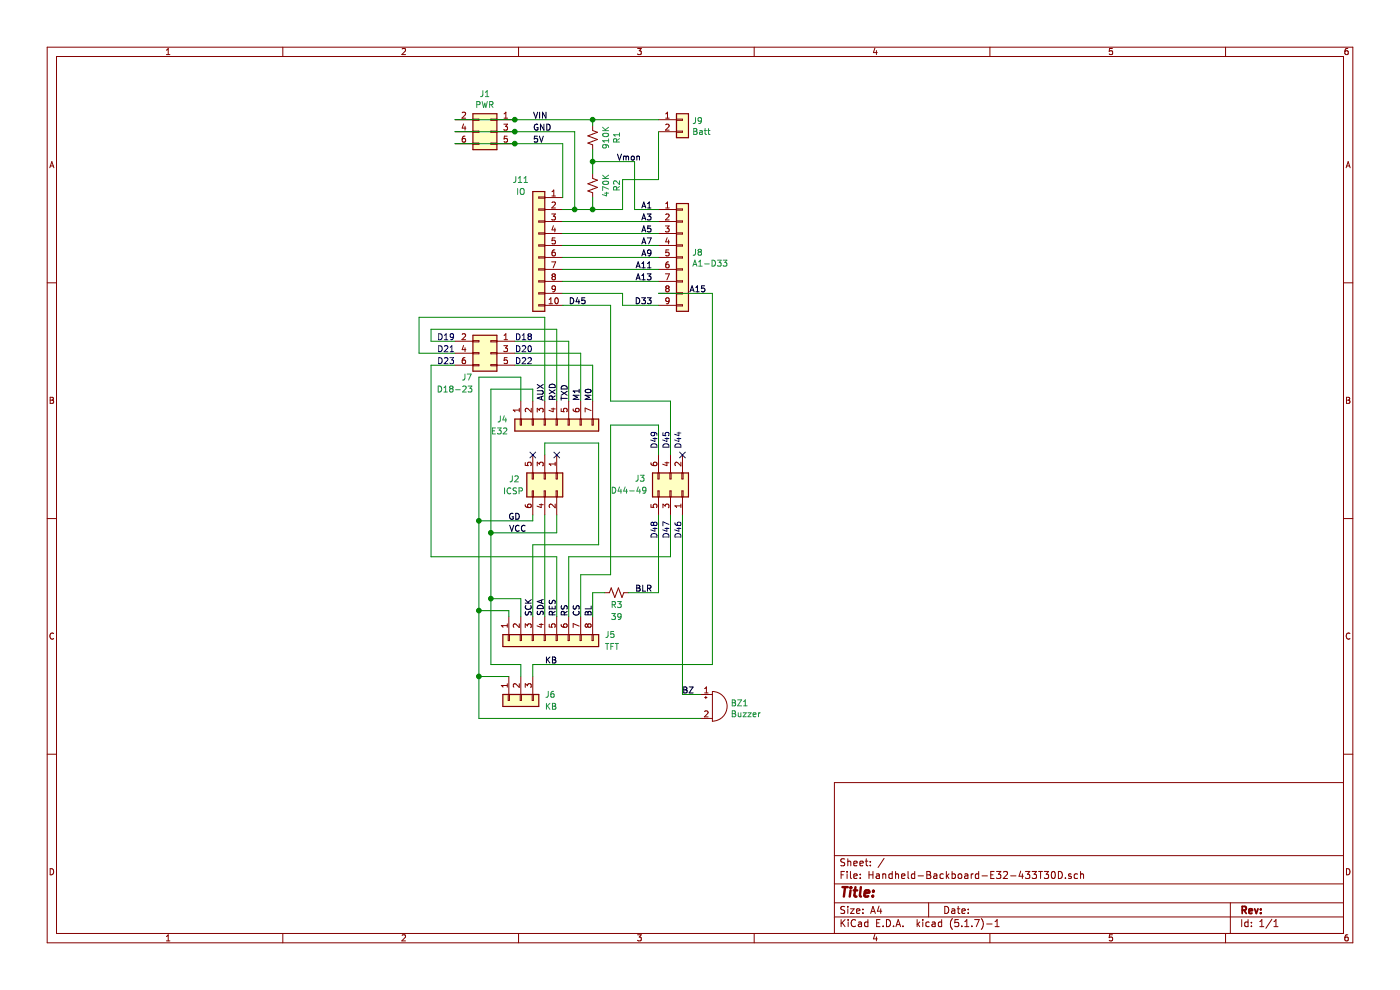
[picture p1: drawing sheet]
EESchema Schematic File Version 4
EELAYER 30 0
EELAYER END
$Descr A4 11693 8268
encoding utf-8
Sheet 1 1
Title ""
Date ""
Rev ""
Comp ""
Comment1 ""
Comment2 ""
Comment3 ""
Comment4 ""
$EndDescr
$Comp
L Connector_Generic:Conn_02x03_Odd_Even J1
U 1 1
P 4100 1100
F 0 "J1" H 4150 1417 50  0000 C CNN
F 1 "PWR" H 4150 1326 50  0000 C CNN
F 2 "Connector_PinSocket_2.54mm:PinSocket_2x03_P2.54mm_Vertical" H 4100 1100 50  0001 C CNN
F 3 "~" H 4100 1100 50  0001 C CNN
	1    4100 1100
	-1   0    0    -1  
$EndComp
$Comp
L Connector_Generic:Conn_02x03_Odd_Even J2
U 1 1
P 4550 4000
F 0 "J2" V 4550 3700 50  0000 L CNN
F 1 "ICSP" V 4650 3650 50  0000 L CNN
F 2 "Connector_PinHeader_2.54mm:PinHeader_2x03_P2.54mm_Vertical" H 4550 4000 50  0001 C CNN
F 3 "~" H 4550 4000 50  0001 C CNN
	1    4550 4000
	0    1    1    0   
$EndComp
Text Label 4450 1000 0    50   ~ 0
VIN
Text Label 4450 1100 0    50   ~ 0
GND
Text Label 4450 1200 0    50   ~ 0
5V
$Comp
L Connector_Generic:Conn_01x07 J4
U 1 1
P 4650 3550
F 0 "J4" V 4600 4050 50  0000 R CNN
F 1 "E32" V 4700 4100 50  0000 R CNN
F 2 "Connector_PinSocket_2.54mm:PinSocket_1x07_P2.54mm_Vertical" H 4650 3550 50  0001 C CNN
F 3 "~" H 4650 3550 50  0001 C CNN
	1    4650 3550
	0    -1   1    0   
$EndComp
$Comp
L Connector_Generic:Conn_01x08 J5
U 1 1
P 4550 5350
F 0 "J5" V 4500 4850 50  0000 R CNN
F 1 "TFT" V 4600 4850 50  0000 R CNN
F 2 "Connector_PinSocket_2.54mm:PinSocket_1x08_P2.54mm_Vertical" H 4550 5350 50  0001 C CNN
F 3 "~" H 4550 5350 50  0001 C CNN
	1    4550 5350
	0    -1   1    0   
$EndComp
$Comp
L Connector_Generic:Conn_01x03 J6
U 1 1
P 4350 5850
F 0 "J6" V 4300 5650 50  0000 R CNN
F 1 "KB" V 4400 5650 50  0000 R CNN
F 2 "Connector_PinSocket_2.54mm:PinSocket_1x03_P2.54mm_Vertical" H 4350 5850 50  0001 C CNN
F 3 "~" H 4350 5850 50  0001 C CNN
	1    4350 5850
	0    -1   1    0   
$EndComp
NoConn ~ 4650 3800
$Comp
L Device:R_Small_US R1
U 1 1
P 4950 1150
F 0 "R1" V 4745 1150 50  0000 C CNN
F 1 "910K" V 4836 1150 50  0000 C CNN
F 2 "Resistor_SMD:R_0805_2012Metric_Pad1.20x1.40mm_HandSolder" H 4950 1150 50  0001 C CNN
F 3 "~" H 4950 1150 50  0001 C CNN
	1    4950 1150
	-1   0    0    1   
$EndComp
$Comp
L Device:R_Small_US R3
U 1 1
P 5150 4950
F 0 "R3" V 5250 4950 50  0000 C CNN
F 1 "39" V 5350 4950 50  0000 C CNN
F 2 "Resistor_SMD:R_0805_2012Metric_Pad1.20x1.40mm_HandSolder" H 5150 4950 50  0001 C CNN
F 3 "~" H 5150 4950 50  0001 C CNN
	1    5150 4950
	0    1    1    0   
$EndComp
Text Label 4550 5000 3    50   ~ 0
SDA
Text Label 4650 5150 1    50   ~ 0
RES
Text Label 4750 5150 1    50   ~ 0
RS
Text Label 4850 5150 1    50   ~ 0
CS
Text Label 4950 5150 1    50   ~ 0
BL
Text Label 4450 5150 1    50   ~ 0
SCK
Text Label 4550 5550 0    50   ~ 0
KB
Text Label 5150 1350 0    50   ~ 0
Vmon
Text Label 4950 3350 1    50   ~ 0
M0
Text Label 4850 3350 1    50   ~ 0
M1
Text Label 4750 3350 1    50   ~ 0
TXD
Text Label 4650 3350 1    50   ~ 0
RXD
Text Label 4550 3350 1    50   ~ 0
AUX
$Comp
L Connector_Generic:Conn_01x02 J9
U 1 1
P 5700 1000
F 0 "J9" H 5780 992 50  0000 L CNN
F 1 "Batt" H 5780 901 50  0000 L CNN
F 2 "Connector_Wire:SolderWire-0.5sqmm_1x02_P4.6mm_D0.9mm_OD2.1mm" H 5700 1000 50  0001 C CNN
F 3 "~" H 5700 1000 50  0001 C CNN
	1    5700 1000
	1    0    0    -1  
$EndComp
Text Label 4250 4450 0    50   ~ 0
VCC
$Comp
L Device:R_Small_US R2
U 1 1
P 4950 1550
F 0 "R2" V 4745 1550 50  0000 C CNN
F 1 "470K" V 4836 1550 50  0000 C CNN
F 2 "Resistor_SMD:R_0805_2012Metric_Pad1.20x1.40mm_HandSolder" H 4950 1550 50  0001 C CNN
F 3 "~" H 4950 1550 50  0001 C CNN
	1    4950 1550
	-1   0    0    1   
$EndComp
Text Notes 5700 4500 1    50   ~ 0
D46
Text Notes 5600 4500 1    50   ~ 0
D47
Text Notes 5500 4500 1    50   ~ 0
D48
Text Notes 5500 3750 1    50   ~ 0
D49
$Comp
L Device:Buzzer BZ1
U 1 1
P 5950 5900
F 0 "BZ1" H 6102 5929 50  0000 L CNN
F 1 "Buzzer" H 6102 5838 50  0000 L CNN
F 2 "Buzzer_Beeper:MagneticBuzzer_PUI_AT-0927-TT-6-R" V 5925 6000 50  0001 C CNN
F 3 "~" V 5925 6000 50  0001 C CNN
	1    5950 5900
	1    0    0    -1  
$EndComp
Wire Wire Line
	4450 4300 4450 4350
Wire Wire Line
	4650 4300 4650 4450
Wire Wire Line
	4650 4650 4650 5150
Wire Wire Line
	4950 4950 4950 5150
Wire Wire Line
	5500 3550 5500 3800
NoConn ~ 4450 3800
Text Notes 5600 3750 1    50   ~ 0
D45
Text Notes 5700 3750 1    50   ~ 0
D44
$Comp
L Connector_Generic:Conn_02x03_Odd_Even J3
U 1 1
P 5600 4100
F 0 "J3" V 5700 3800 50  0000 L CNN
F 1 "D44-49" V 5600 3600 50  0000 L CNN
F 2 "Connector_PinSocket_2.54mm:PinSocket_2x03_P2.54mm_Vertical" H 5600 4100 50  0001 C CNN
F 3 "~" H 5600 4100 50  0001 C CNN
	1    5600 4100
	0    1    -1   0   
$EndComp
Text Label 5800 5800 2    50   ~ 0
BZ
$Comp
L Connector_Generic:Conn_01x10 J11
U 1 1
P 4500 2050
F 0 "J11" H 4650 2600 50  0000 C CNN
F 1 "IO" H 4650 2500 50  0000 C CNN
F 2 "Connector_PinSocket_2.54mm:PinSocket_1x10_P2.54mm_Vertical" H 4500 2050 50  0001 C CNN
F 3 "~" H 4500 2050 50  0001 C CNN
	1    4500 2050
	-1   0    0    -1  
$EndComp
Text Label 5450 1750 2    50   ~ 0
A1
Text Label 5900 2450 2    50   ~ 0
A15
Text Label 5450 1850 2    50   ~ 0
A3
Text Label 5450 1950 2    50   ~ 0
A5
Text Label 5450 2050 2    50   ~ 0
A7
Text Label 5450 2150 2    50   ~ 0
A9
Text Label 5450 2250 2    50   ~ 0
A11
Text Label 5450 2350 2    50   ~ 0
A13
Text Label 4900 2550 2    50   ~ 0
D45
Text Label 5450 4950 2    50   ~ 0
BLR
Text Label 4350 4350 2    50   ~ 0
GD
Text Label 5300 2550 0    50   ~ 0
D33
Wire Wire Line
	3800 1000 4300 1000
Wire Wire Line
	3800 1100 4300 1100
Connection ~ 4300 1000
Wire Wire Line
	5200 2550 5200 2450
Wire Wire Line
	3800 1200 4300 1200
Connection ~ 4300 1200
Wire Wire Line
	4300 1200 4700 1200
Wire Wire Line
	4300 1100 4800 1100
Connection ~ 4300 1100
Wire Wire Line
	4300 2950 4850 2950
Wire Wire Line
	3800 2950 3500 2950
Wire Wire Line
	4300 3050 4950 3050
Wire Wire Line
	4750 2850 4750 3350
Wire Wire Line
	4850 2950 4850 3350
Wire Wire Line
	4950 3050 4950 3350
Wire Wire Line
	4350 5000 4350 5150
Wire Wire Line
	4250 5100 4250 5150
Wire Wire Line
	4550 4300 4550 5150
Wire Wire Line
	4450 5150 4450 4550
Wire Wire Line
	5000 4550 5000 3700
Wire Wire Line
	5000 3700 4550 3700
Wire Wire Line
	4550 3700 4550 3800
Wire Wire Line
	5600 4300 5600 4650
Wire Wire Line
	5500 4300 5500 4950
Wire Wire Line
	4350 5550 4350 5650
Wire Wire Line
	4450 5650 4450 5550
Wire Wire Line
	4950 4950 5050 4950
Wire Wire Line
	5600 3350 5600 3800
Wire Wire Line
	4300 1000 4950 1000
Wire Wire Line
	5700 5800 5850 5800
$Comp
L Connector_Generic:Conn_02x03_Odd_Even J7
U 1 1
P 4100 2950
F 0 "J7" H 4300 2750 50  0000 C CNN
F 1 "D18-23" H 4400 2650 50  0000 C CNN
F 2 "Connector_PinSocket_2.54mm:PinSocket_2x03_P2.54mm_Vertical" H 4100 2950 50  0001 C CNN
F 3 "~" H 4100 2950 50  0001 C CNN
	1    4100 2950
	-1   0    0    -1  
$EndComp
Wire Wire Line
	3800 3050 3600 3050
Text Notes 3650 3050 0    50   ~ 0
D23
Text Notes 3650 2950 0    50   ~ 0
D21
Text Notes 3650 2850 0    50   ~ 0
D19
Text Notes 4300 2850 0    50   ~ 0
D18
Text Notes 4300 2950 0    50   ~ 0
D20
Text Notes 4300 3050 0    50   ~ 0
D22
Wire Wire Line
	4650 2750 4650 3350
Wire Wire Line
	4550 2650 4550 3350
Wire Wire Line
	3600 2850 3600 2750
Wire Wire Line
	3600 2850 3800 2850
Wire Wire Line
	3600 2750 4650 2750
Wire Wire Line
	3500 2950 3500 2650
Wire Wire Line
	3500 2650 4550 2650
Wire Wire Line
	3600 4650 4650 4650
Wire Wire Line
	4000 3150 4000 4350
Wire Wire Line
	4100 3250 4100 4450
Wire Wire Line
	4000 3150 4350 3150
Wire Wire Line
	4750 2850 4300 2850
Wire Wire Line
	3600 3050 3600 4650
Wire Wire Line
	4000 4350 4450 4350
Connection ~ 4000 4350
Wire Wire Line
	4000 4350 4000 5100
Wire Wire Line
	4650 4450 4100 4450
Connection ~ 4100 4450
Wire Wire Line
	4100 4450 4100 5000
Connection ~ 4000 5650
Wire Wire Line
	4000 5650 4000 6000
Wire Wire Line
	4250 5100 4000 5100
Connection ~ 4000 5100
Wire Wire Line
	4000 5100 4000 5650
Wire Wire Line
	4350 5000 4100 5000
Connection ~ 4100 5000
Wire Wire Line
	4100 5000 4100 5550
Wire Wire Line
	4450 4550 5000 4550
Wire Wire Line
	4100 5550 4350 5550
Wire Wire Line
	4000 5650 4250 5650
Wire Wire Line
	5250 4950 5500 4950
Wire Wire Line
	4750 4650 5600 4650
Wire Wire Line
	4750 4650 4750 5150
Wire Wire Line
	4850 4800 4850 5150
Wire Wire Line
	5700 4300 5700 5800
Wire Wire Line
	4450 5550 5950 5550
Wire Wire Line
	4000 6000 5850 6000
Wire Wire Line
	5100 3550 5100 4800
Wire Wire Line
	5100 4800 4850 4800
Wire Wire Line
	5100 3550 5500 3550
Wire Wire Line
	5950 2450 5950 5550
Wire Wire Line
	5200 2450 4700 2450
Wire Wire Line
	5500 1850 4700 1850
Wire Wire Line
	5500 1950 4700 1950
Wire Wire Line
	5500 2050 4700 2050
Wire Wire Line
	5500 2150 4700 2150
Wire Wire Line
	5500 2250 4700 2250
Wire Wire Line
	5500 2350 4700 2350
Wire Wire Line
	5300 1750 5500 1750
Wire Wire Line
	5200 2550 5500 2550
Wire Wire Line
	5500 2450 5950 2450
Wire Wire Line
	4700 1750 4800 1750
Wire Wire Line
	4700 1650 4700 1200
Wire Wire Line
	4800 1100 4800 1750
Wire Wire Line
	4950 1050 4950 1000
Connection ~ 4950 1000
Wire Wire Line
	4950 1250 4950 1350
Wire Wire Line
	4950 1650 4950 1750
Wire Wire Line
	4950 1750 4800 1750
Connection ~ 4800 1750
Wire Wire Line
	4950 1000 5500 1000
Wire Wire Line
	5300 1350 4950 1350
Wire Wire Line
	5300 1350 5300 1750
Connection ~ 4950 1350
Wire Wire Line
	4950 1350 4950 1450
Wire Wire Line
	4950 1750 5200 1750
Wire Wire Line
	5200 1750 5200 1500
Wire Wire Line
	5200 1500 5500 1500
Wire Wire Line
	5500 1500 5500 1100
Connection ~ 4950 1750
Wire Wire Line
	4700 2550 5100 2550
Wire Wire Line
	5100 2550 5100 3350
Wire Wire Line
	5100 3350 5600 3350
$Comp
L Connector_Generic:Conn_01x09 J8
U 1 1
P 5700 2150
F 0 "J8" H 5780 2192 50  0000 L CNN
F 1 "A1-D33" H 5780 2101 50  0000 L CNN
F 2 "Connector_PinSocket_2.54mm:PinSocket_1x09_P2.54mm_Vertical" H 5700 2150 50  0001 C CNN
F 3 "~" H 5700 2150 50  0001 C CNN
	1    5700 2150
	1    0    0    -1  
$EndComp
NoConn ~ 5700 3800
Wire Wire Line
	4100 3250 4450 3250
Wire Wire Line
	4450 3250 4450 3350
Wire Wire Line
	4350 3350 4350 3150
$EndSCHEMATC
